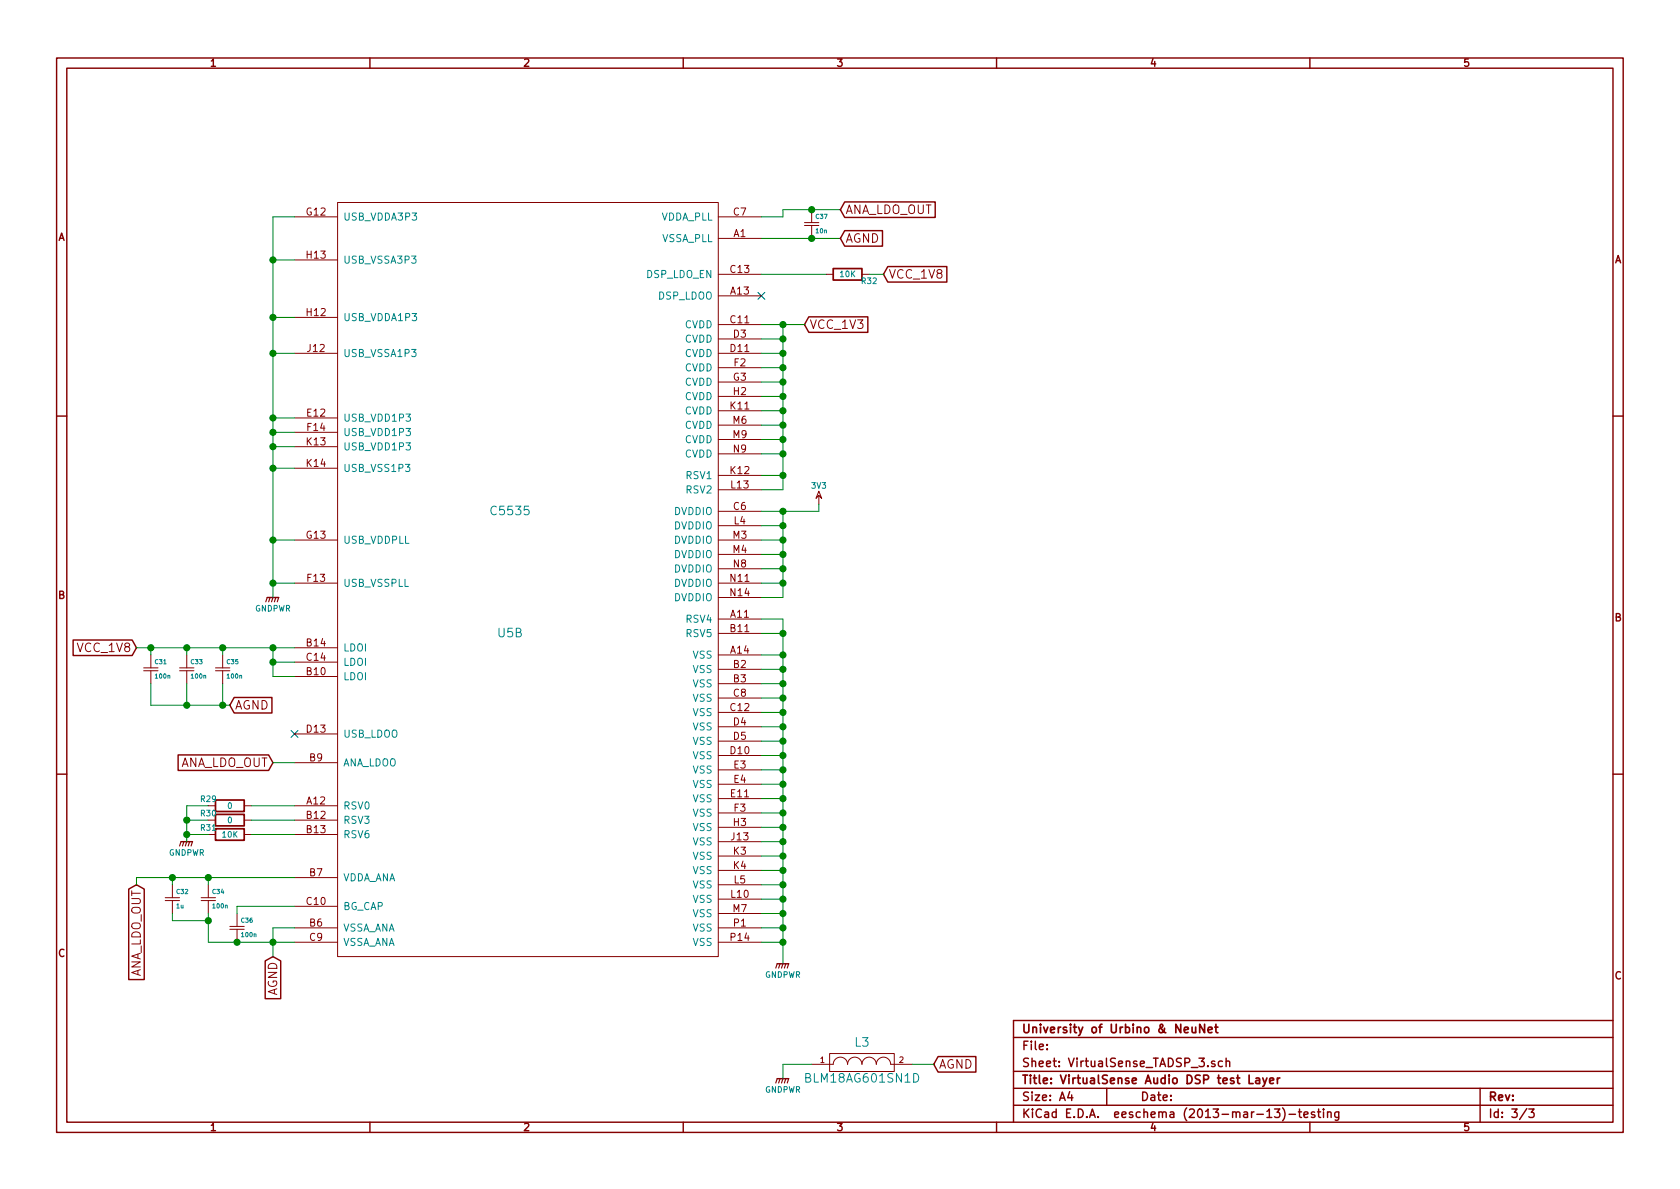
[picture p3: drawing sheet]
EESchema Schematic File Version 2
LIBS:power
LIBS:device
LIBS:transistors
LIBS:conn
LIBS:linear
LIBS:regul
LIBS:74xx
LIBS:cmos4000
LIBS:adc-dac
LIBS:memory
LIBS:xilinx
LIBS:special
LIBS:microcontrollers
LIBS:dsp
LIBS:microchip
LIBS:analog_switches
LIBS:motorola
LIBS:texas
LIBS:intel
LIBS:audio
LIBS:interface
LIBS:digital-audio
LIBS:philips
LIBS:display
LIBS:cypress
LIBS:siliconi
LIBS:opto
LIBS:atmel
LIBS:contrib
LIBS:valves
LIBS:VirtualSense
LIBS:VirtualSenseB
LIBS:VirtualSense_TADSP-cache
EELAYER 24 0
EELAYER END
$Descr A4 11693 8268
encoding utf-8
Sheet 3 3
Title "VirtualSense Audio DSP test Layer"
Date ""
Rev ""
Comp "University of Urbino & NeuNet"
Comment1 ""
Comment2 ""
Comment3 ""
Comment4 ""
$EndDescr
$Comp
L C5535 U5
U 2 1
P 3550 4100
F 0 "U5" H 3550 3800 60  0000 C CNN
F 1 "C5535" H 3550 4650 60  0000 C CNN
F 2 "" H 3550 4100 60  0000 C CNN
F 3 "" H 3550 4100 60  0000 C CNN
	2    3550 4100
	1    0    0    -1  
$EndComp
$Comp
L GNDPWR #PWR039
U 1 1
P 5450 6700
F 0 "#PWR039" H 5450 6750 40  0001 C CNN
F 1 "GNDPWR" H 5450 6620 40  0000 C CNN
F 2 "" H 5450 6700 60  0001 C CNN
F 3 "" H 5450 6700 60  0001 C CNN
	1    5450 6700
	1    0    0    -1  
$EndComp
$Comp
L FILTER L3
U 1 1
P 6000 7400
F 0 "L3" H 6000 7550 60  0000 C CNN
F 1 "BLM18AG601SN1D" H 6000 7300 60  0000 C CNN
F 2 "" H 6000 7400 60  0000 C CNN
F 3 "" H 6000 7400 60  0000 C CNN
	1    6000 7400
	1    0    0    -1  
$EndComp
$Comp
L GNDPWR #PWR040
U 1 1
P 5450 7500
F 0 "#PWR040" H 5450 7550 40  0001 C CNN
F 1 "GNDPWR" H 5450 7420 40  0000 C CNN
F 2 "" H 5450 7500 60  0001 C CNN
F 3 "" H 5450 7500 60  0001 C CNN
	1    5450 7500
	1    0    0    -1  
$EndComp
Text GLabel 6500 7400 2    60   Input ~ 0
AGND
Text GLabel 1900 6650 3    60   Input ~ 0
AGND
$Comp
L CSMALL C36
U 1 1
P 1650 6450
F 0 "C36" H 1675 6500 30  0000 L CNN
F 1 "100n" H 1675 6400 30  0000 L CNN
F 2 "" H 1650 6450 60  0001 C CNN
F 3 "" H 1650 6450 60  0001 C CNN
	1    1650 6450
	1    0    0    -1  
$EndComp
$Comp
L CSMALL C34
U 1 1
P 1450 6250
F 0 "C34" H 1475 6300 30  0000 L CNN
F 1 "100n" H 1475 6200 30  0000 L CNN
F 2 "" H 1450 6250 60  0001 C CNN
F 3 "" H 1450 6250 60  0001 C CNN
	1    1450 6250
	1    0    0    -1  
$EndComp
$Comp
L CSMALL C32
U 1 1
P 1200 6250
F 0 "C32" H 1225 6300 30  0000 L CNN
F 1 "1u" H 1225 6200 30  0000 L CNN
F 2 "" H 1200 6250 60  0001 C CNN
F 3 "" H 1200 6250 60  0001 C CNN
	1    1200 6250
	1    0    0    -1  
$EndComp
Text GLabel 950  6150 3    60   Input ~ 0
ANA_LDO_OUT
Text GLabel 1900 5300 0    60   Input ~ 0
ANA_LDO_OUT
NoConn ~ 2050 5100
$Comp
L RSML R29
U 1 1
P 1600 5600
F 0 "R29" V 1650 5750 40  0000 C CNN
F 1 "0" V 1602 5600 40  0000 C CNN
F 2 "" V 1530 5600 30  0000 C CNN
F 3 "" H 1600 5600 30  0000 C CNN
	1    1600 5600
	0    -1   -1   0   
$EndComp
$Comp
L RSML R30
U 1 1
P 1600 5700
F 0 "R30" V 1650 5850 40  0000 C CNN
F 1 "0" V 1602 5700 40  0000 C CNN
F 2 "" V 1530 5700 30  0000 C CNN
F 3 "" H 1600 5700 30  0000 C CNN
	1    1600 5700
	0    -1   -1   0   
$EndComp
$Comp
L RSML R31
U 1 1
P 1600 5800
F 0 "R31" V 1650 5950 40  0000 C CNN
F 1 "10K" V 1602 5800 40  0000 C CNN
F 2 "" V 1530 5800 30  0000 C CNN
F 3 "" H 1600 5800 30  0000 C CNN
	1    1600 5800
	0    -1   -1   0   
$EndComp
$Comp
L GNDPWR #PWR041
U 1 1
P 1300 5850
F 0 "#PWR041" H 1300 5900 40  0001 C CNN
F 1 "GNDPWR" H 1300 5770 40  0000 C CNN
F 2 "" H 1300 5850 60  0001 C CNN
F 3 "" H 1300 5850 60  0001 C CNN
	1    1300 5850
	1    0    0    -1  
$EndComp
$Comp
L CSMALL C35
U 1 1
P 1550 4650
F 0 "C35" H 1575 4700 30  0000 L CNN
F 1 "100n" H 1575 4600 30  0000 L CNN
F 2 "" H 1550 4650 60  0001 C CNN
F 3 "" H 1550 4650 60  0001 C CNN
	1    1550 4650
	1    0    0    -1  
$EndComp
$Comp
L CSMALL C33
U 1 1
P 1300 4650
F 0 "C33" H 1325 4700 30  0000 L CNN
F 1 "100n" H 1325 4600 30  0000 L CNN
F 2 "" H 1300 4650 60  0001 C CNN
F 3 "" H 1300 4650 60  0001 C CNN
	1    1300 4650
	1    0    0    -1  
$EndComp
$Comp
L CSMALL C31
U 1 1
P 1050 4650
F 0 "C31" H 1075 4700 30  0000 L CNN
F 1 "100n" H 1075 4600 30  0000 L CNN
F 2 "" H 1050 4650 60  0001 C CNN
F 3 "" H 1050 4650 60  0001 C CNN
	1    1050 4650
	1    0    0    -1  
$EndComp
Text GLabel 1600 4900 2    60   Input ~ 0
AGND
Text GLabel 950  4500 0    60   Input ~ 0
VCC_1V8
$Comp
L GNDPWR #PWR042
U 1 1
P 1900 4150
F 0 "#PWR042" H 1900 4200 40  0001 C CNN
F 1 "GNDPWR" H 1900 4070 40  0000 C CNN
F 2 "" H 1900 4150 60  0001 C CNN
F 3 "" H 1900 4150 60  0001 C CNN
	1    1900 4150
	1    0    0    -1  
$EndComp
Text GLabel 5600 2250 2    60   Input ~ 0
VCC_1V3
Wire Wire Line
	5450 4300 5450 6700
Wire Wire Line
	5450 4550 5300 4550
Wire Wire Line
	5300 4300 5450 4300
Connection ~ 5450 4550
Wire Wire Line
	5300 4400 5450 4400
Connection ~ 5450 4400
Wire Wire Line
	5300 4650 5450 4650
Connection ~ 5450 4650
Wire Wire Line
	5300 4750 5450 4750
Connection ~ 5450 4750
Wire Wire Line
	5300 4850 5450 4850
Connection ~ 5450 4850
Wire Wire Line
	5300 4950 5450 4950
Connection ~ 5450 4950
Wire Wire Line
	5300 5050 5450 5050
Connection ~ 5450 5050
Wire Wire Line
	5300 5150 5450 5150
Connection ~ 5450 5150
Wire Wire Line
	5300 5250 5450 5250
Connection ~ 5450 5250
Wire Wire Line
	5300 5350 5450 5350
Connection ~ 5450 5350
Wire Wire Line
	5300 5450 5450 5450
Connection ~ 5450 5450
Wire Wire Line
	5300 5550 5450 5550
Connection ~ 5450 5550
Wire Wire Line
	5300 5650 5450 5650
Connection ~ 5450 5650
Wire Wire Line
	5300 5750 5450 5750
Connection ~ 5450 5750
Wire Wire Line
	5300 5850 5450 5850
Connection ~ 5450 5850
Wire Wire Line
	5300 5950 5450 5950
Connection ~ 5450 5950
Wire Wire Line
	5300 6050 5450 6050
Connection ~ 5450 6050
Wire Wire Line
	5300 6150 5450 6150
Connection ~ 5450 6150
Wire Wire Line
	5300 6250 5450 6250
Connection ~ 5450 6250
Wire Wire Line
	5300 6350 5450 6350
Connection ~ 5450 6350
Wire Wire Line
	5300 6450 5450 6450
Connection ~ 5450 6450
Wire Wire Line
	5300 6550 5450 6550
Connection ~ 5450 6550
Wire Wire Line
	5450 7500 5450 7400
Wire Wire Line
	5450 7400 5650 7400
Wire Wire Line
	6350 7400 6500 7400
Wire Wire Line
	2050 6450 1900 6450
Wire Wire Line
	1900 6450 1900 6650
Wire Wire Line
	1450 6550 2050 6550
Connection ~ 1900 6550
Wire Wire Line
	1650 6350 1650 6300
Wire Wire Line
	1650 6300 2050 6300
Wire Wire Line
	950  6100 2050 6100
Wire Wire Line
	1450 6100 1450 6150
Wire Wire Line
	1200 6100 1200 6150
Connection ~ 1450 6100
Wire Wire Line
	1200 6350 1200 6400
Wire Wire Line
	1200 6400 1450 6400
Wire Wire Line
	1450 6350 1450 6550
Connection ~ 1650 6550
Connection ~ 1450 6400
Wire Wire Line
	950  6100 950  6150
Connection ~ 1200 6100
Wire Wire Line
	2050 5300 1900 5300
Wire Wire Line
	1750 5600 2050 5600
Wire Wire Line
	1750 5700 2050 5700
Wire Wire Line
	1750 5800 2050 5800
Wire Wire Line
	1450 5600 1300 5600
Wire Wire Line
	1300 5600 1300 5850
Wire Wire Line
	1450 5800 1300 5800
Connection ~ 1300 5800
Wire Wire Line
	1450 5700 1300 5700
Connection ~ 1300 5700
Wire Wire Line
	950  4500 2050 4500
Wire Wire Line
	1900 4500 1900 4700
Wire Wire Line
	1900 4700 2050 4700
Wire Wire Line
	2050 4600 1900 4600
Connection ~ 1900 4600
Wire Wire Line
	1600 4900 1050 4900
Wire Wire Line
	1050 4900 1050 4750
Wire Wire Line
	1300 4750 1300 4900
Connection ~ 1300 4900
Wire Wire Line
	1550 4750 1550 4900
Connection ~ 1550 4900
Wire Wire Line
	1050 4550 1050 4500
Connection ~ 1900 4500
Wire Wire Line
	1550 4550 1550 4500
Connection ~ 1550 4500
Wire Wire Line
	1300 4550 1300 4500
Connection ~ 1300 4500
Connection ~ 1050 4500
Wire Wire Line
	2050 4050 1900 4050
Wire Wire Line
	1900 1500 1900 4150
Wire Wire Line
	2050 3750 1900 3750
Connection ~ 1900 4050
Wire Wire Line
	2050 3250 1900 3250
Connection ~ 1900 3750
Wire Wire Line
	2050 2900 1900 2900
Connection ~ 1900 3250
Wire Wire Line
	2050 3100 1900 3100
Connection ~ 1900 3100
Wire Wire Line
	2050 3000 1900 3000
Connection ~ 1900 3000
Wire Wire Line
	2050 2450 1900 2450
Connection ~ 1900 2900
Wire Wire Line
	2050 2200 1900 2200
Connection ~ 1900 2450
Wire Wire Line
	2050 1800 1900 1800
Connection ~ 1900 2200
Wire Wire Line
	2050 1500 1900 1500
Connection ~ 1900 1800
Wire Wire Line
	5300 4150 5450 4150
Wire Wire Line
	5450 4150 5450 3550
Wire Wire Line
	5300 3550 5700 3550
Wire Wire Line
	5300 3650 5450 3650
Connection ~ 5450 3650
Wire Wire Line
	5300 3750 5450 3750
Connection ~ 5450 3750
Wire Wire Line
	5300 3850 5450 3850
Connection ~ 5450 3850
Wire Wire Line
	5300 3950 5450 3950
Connection ~ 5450 3950
Wire Wire Line
	5300 4050 5450 4050
Connection ~ 5450 4050
Wire Wire Line
	5600 2250 5300 2250
Wire Wire Line
	5300 3400 5450 3400
Wire Wire Line
	5450 3400 5450 2250
Connection ~ 5450 2250
Wire Wire Line
	5300 3300 5450 3300
Connection ~ 5450 3300
Wire Wire Line
	5300 3150 5450 3150
Connection ~ 5450 3150
Wire Wire Line
	5300 3050 5450 3050
Connection ~ 5450 3050
Wire Wire Line
	5300 2950 5450 2950
Connection ~ 5450 2950
Wire Wire Line
	5300 2850 5450 2850
Connection ~ 5450 2850
Wire Wire Line
	5300 2750 5450 2750
Connection ~ 5450 2750
Wire Wire Line
	5300 2650 5450 2650
Connection ~ 5450 2650
Wire Wire Line
	5300 2550 5450 2550
Connection ~ 5450 2550
Wire Wire Line
	5300 2450 5450 2450
Connection ~ 5450 2450
Wire Wire Line
	5300 2350 5450 2350
Connection ~ 5450 2350
$Comp
L 3V3 #PWR043
U 1 1
P 5700 3500
F 0 "#PWR043" H 5700 3600 40  0001 C CNN
F 1 "3V3" H 5700 3625 40  0000 C CNN
F 2 "" H 5700 3500 60  0001 C CNN
F 3 "" H 5700 3500 60  0001 C CNN
	1    5700 3500
	1    0    0    -1  
$EndComp
Wire Wire Line
	5700 3550 5700 3500
Connection ~ 5450 3550
NoConn ~ 5300 2050
Text GLabel 6150 1900 2    60   Input ~ 0
VCC_1V8
$Comp
L RSML R32
U 1 1
P 5900 1900
F 0 "R32" V 5950 2050 40  0000 C CNN
F 1 "10K" V 5902 1900 40  0000 C CNN
F 2 "" V 5830 1900 30  0000 C CNN
F 3 "" H 5900 1900 30  0000 C CNN
	1    5900 1900
	0    1    1    0   
$EndComp
Wire Wire Line
	5300 1900 5750 1900
Wire Wire Line
	6150 1900 6050 1900
$Comp
L CSMALL C37
U 1 1
P 5650 1550
F 0 "C37" H 5675 1600 30  0000 L CNN
F 1 "10n" H 5675 1500 30  0000 L CNN
F 2 "" H 5650 1550 60  0001 C CNN
F 3 "" H 5650 1550 60  0001 C CNN
	1    5650 1550
	1    0    0    -1  
$EndComp
Wire Wire Line
	5300 1650 5850 1650
Text GLabel 5850 1650 2    60   Input ~ 0
AGND
Connection ~ 5650 1650
Wire Wire Line
	5300 1500 5450 1500
Wire Wire Line
	5450 1500 5450 1450
Wire Wire Line
	5450 1450 5850 1450
Text GLabel 5850 1450 2    60   Input ~ 0
ANA_LDO_OUT
Connection ~ 5650 1450
$EndSCHEMATC
